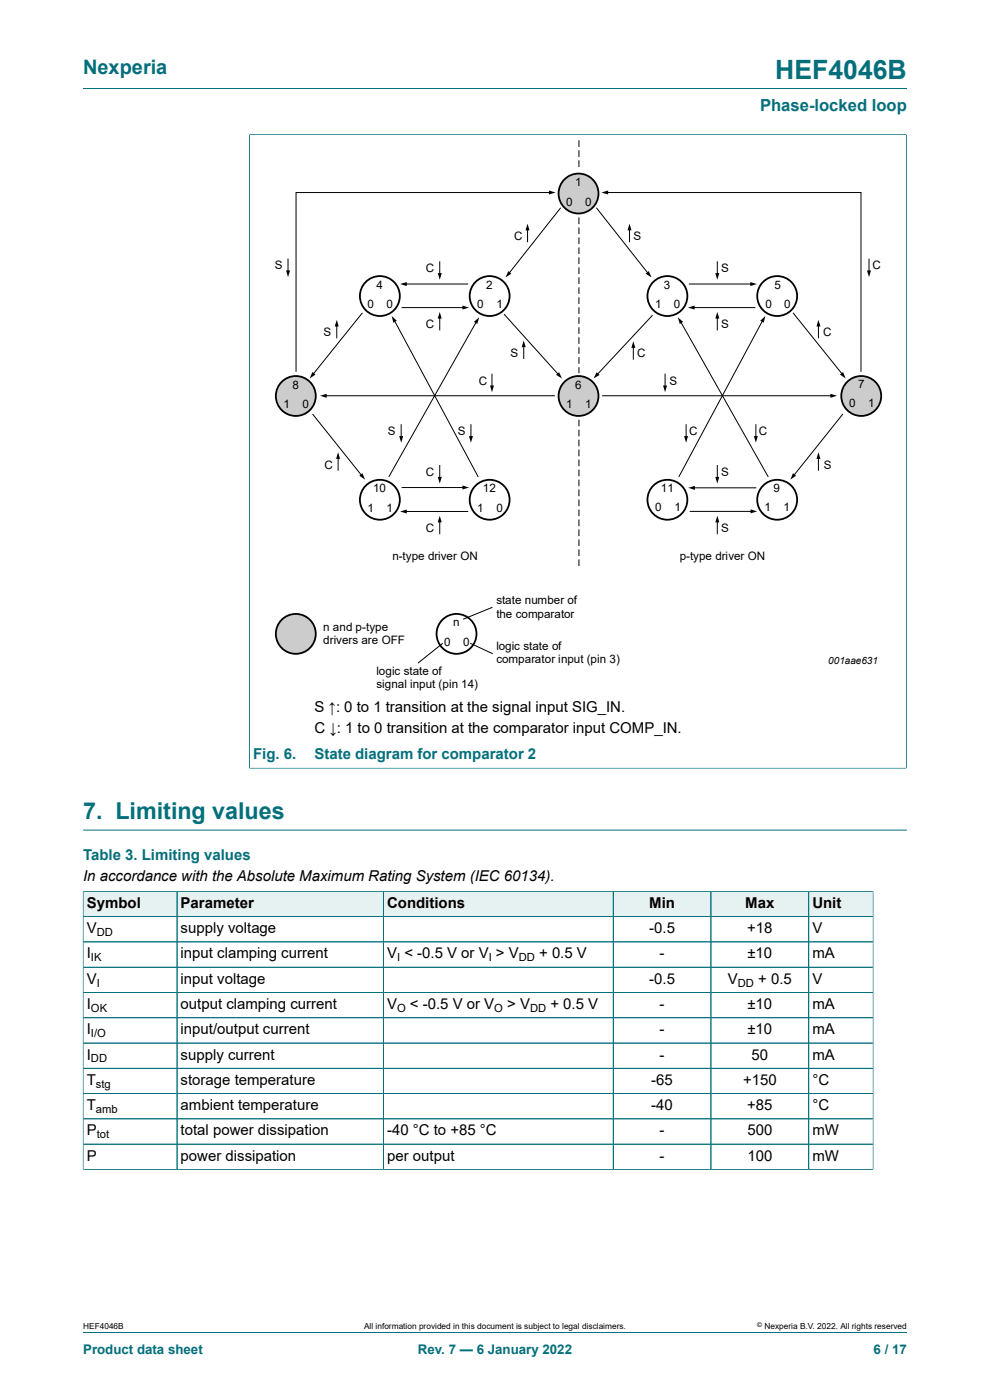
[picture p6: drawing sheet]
<svg xmlns="http://www.w3.org/2000/svg" width="210mm" height="297mm" viewBox="0 0 210 297" stroke-linecap="round" stroke-linejoin="round" font-family="sans-serif">
<path d="M17.6 18.8h174.8M52.8 28.6h139.5M52.9 28.5v134.5M192.3 28.5v134.5M52.8 163h139.5" fill="none" stroke="#036f7b" stroke-width=".21"/>
<circle cx="182.7" cy="84" r="4.2" fill="#ccc"/>
<circle cx="182.7" cy="84" r="4.2" fill="none" stroke="#000" stroke-width=".38"/>
<circle cx="122.7" cy="41.1" r="4.2" fill="#ccc"/>
<circle cx="122.7" cy="41.1" r="4.2" fill="none" stroke="#000" stroke-width=".38"/>
<circle cx="122.7" cy="84" r="4.2" fill="#ccc"/>
<circle cx="122.7" cy="84" r="4.2" fill="none" stroke="#000" stroke-width=".38"/>
<circle cx="62.7" cy="134.5" r="4.2" fill="#ccc"/>
<g fill="none" stroke="#000" stroke-width=".38">
<circle cx="62.7" cy="134.5" r="4.2"/>
<circle cx="96.8" cy="134.5" r="4.2"/>
</g>
<circle cx="62.7" cy="84" r="4.2" fill="#ccc"/>
<g fill="none" stroke="#000" stroke-width=".38">
<circle cx="80.6" cy="62.8" r="4.2"/>
<circle cx="103.9" cy="62.8" r="4.2"/>
<circle cx="141.6" cy="62.8" r="4.2"/>
<circle cx="164.9" cy="62.8" r="4.2"/>
<circle cx="62.7" cy="84" r="4.2"/>
<circle cx="80.6" cy="106" r="4.2"/>
<circle cx="103.9" cy="106" r="4.2"/>
<circle cx="141.6" cy="106" r="4.2"/>
<circle cx="164.9" cy="106" r="4.2"/>
</g>
<g fill="none" stroke="#000" stroke-width=".21">
<path d="M122.8 29.8v1.4M122.8 31.9v1.4M122.8 34v1.4M61.1 55v2.7M93.3 55.5v2.7M111.9 48.6v2.7M116.7 40.8h-53.9v38M118.9 44.1l-10.9 13.9M122.8 46.1v1.4M122.8 48.3v1.4M122.8 50.4v1.4M122.8 52.5v1.4"/>
<path d="M122.8 54.6v1.4M122.8 56.7v1.4M122.8 58.8v1.4M126.6 44.1l10.9 13.9M128.7 40.8h53.9v38M133.5 48.6v2.7M152.2 55.5v2.7M184.3 55v2.7M71.4 69v2.7M76.8 66.5l-10.4 12.9M83.7 68l17.7 33.1M85.3 65.3h13.1"/>
<path d="M86 60.3h13.2M93.3 67.3v2.7M101 68.3l-18.5 32.8M104.4 79.4v2.7M107 66.7l11.5 12.8M111.1 73.4v2.7M122.8 61v1.4M122.8 63.1v1.4M122.8 65.2v1.4M122.8 67.3v1.4M122.8 69.4v1.4M122.8 71.5v1.4"/>
<path d="M122.8 73.7v1.4M122.8 75.8v1.4M122.8 77.9v1.3M134.3 73.5v2.7M138.4 66.9l-11.7 12.6M141.1 79.4v2.7M144.4 68.3l18.5 32.8M146.2 60.3h13.2M147.1 65.3h13M152.2 67.3v2.7M161.8 68l-17.8 33.1M168.3 66.5l10.4 12.9"/>
<path d="M173.6 69v2.7M66.4 87.9l10.3 13M69 84h48.6M71.7 97.1v2.7M85.1 90.1v2.7M93.3 98.8v2.7M99.9 90.1v2.7M122.8 89v1.4M122.8 91.2v1.4M122.8 93.3v1.4M122.8 95.4v1.4M122.8 97.5v1.4"/>
<path d="M122.8 99.6v1.4M127.8 84h48.6M145.5 90.1v2.7M152.2 98.8v2.7M160.3 90.1v2.7M173.6 97.1v2.7M178.7 87.9l-10.3 13M85.3 103.4h13.1M86 108.5h13.2M93.3 110.5v2.7M122.8 101.7v1.4M122.8 103.9v1.4"/>
<path d="M122.8 106v1.4M122.8 108.1v1.4M122.8 110.2v1.4M122.8 112.3v1.4M122.8 114.4v1.4M122.8 116.6v1.4M122.8 118.7v1.4M146.4 108.5h13.1M147.1 103.5h13.2M152.2 110.5v2.7M93.9 136.5l-5.2 4.2M99.8 136.5l4.7 2.2"/>
<path d="M104.5 128.8l-6.2 2.6"/>
</g>
<g fill="#000">
<path d="M60.7 57.4h.8l-.4 1.4zM92.9 57.9h.8l-.4 1.4zM107.8 57.5l.7 .6-1.3 .8zM111.9 47.5l.4 1.4h-.8zM116.4 40.4l1.5 .4-1.5 .5zM127.6 40.8l1.4-.4v.9zM133.5 47.5l.5 1.4h-.9zM137 58.1l.6-.6 .6 1.4zM151.7 57.9h.9l-.4 1.4zM183.9 57.4h.9l-.5 1.4zM66.3 78.9l.6 .6-1.2 .8zM71.4 67.9l.5 1.4h-.9z"/>
<path d="M83.1 67l1.1 1-.8 .5zM84.9 60.3l1.4-.5v.9zM93.3 66.2l.4 1.4h-.9zM98.1 64.8l1.4 .5-1.4 .4zM100.5 68.3l1.1-1-.4 1.4zM111.1 72.2l.4 1.4h-.8zM118 79.5l.6-.5 .6 1.3zM126.6 79l.6 .5-1.3 .8zM134.3 72.4l.5 1.4h-.9zM143.8 67.3l1.1 1-.7 .4zM145.9 65.3l1.4-.5v.9zM152.2 66.2l.4 1.4h-.9z"/>
<path d="M159.2 59.8l1.4 .5-1.4 .4zM161.3 68l1.1-1-.4 1.5zM173.6 67.9l.4 1.4h-.8zM178.2 79.5l.6-.6 .6 1.4zM67.9 84l1.4-.5v.9zM71.7 95.9l.4 1.4h-.8zM84.7 92.5h.8l-.4 1.4zM99.5 92.5h.8l-.4 1.4zM103.9 81.8h.9l-.4 1.4zM140.6 81.8h.9l-.4 1.4zM145.1 92.5h.9l-.5 1.4zM159.9 92.5h.9l-.5 1.4z"/>
<path d="M173.6 95.9l.4 1.4h-.8zM176.1 83.5l1.4 .5-1.4 .4zM76.2 100.9l.7-.5 .5 1.4zM84.9 108.5l1.4-.4v.8zM93.3 109.4l.4 1.4h-.9zM92.9 101.2h.8l-.4 1.4zM98.1 103l1.4 .4-1.4 .4zM146 103.5l1.4-.4v.8zM151.7 101.2h.9l-.4 1.4zM152.2 109.4l.4 1.4h-.9zM159.2 108.1l1.4 .4-1.4 .4zM168.2 100.4l.7 .5-1.2 .9z"/>
</g>
<path d="M52.9 28.6v134.3M53 28.6h139.2M192.3 28.6v134.3M17.6 176.1h174.8M53 163h139.2" fill="none" stroke="#036f7b" stroke-width=".21"/>
<path d="M17.7 189.2h19.8v5.2h-19.8z" fill="#e6f1f2"/>
<path d="M17.6 189v5.5h19.9v-5.4h-19.9" fill="none" stroke="#036f7b" stroke-width=".21"/>
<path d="M37.6 189.2h43.7v5.2h-43.7z" fill="#e6f1f2"/>
<path d="M37.5 189.1h43.8v5.4h-43.8z" fill="none" stroke="#036f7b" stroke-width=".21"/>
<path d="M81.4 189.2h48.6v5.2h-48.6z" fill="#e6f1f2"/>
<path d="M81.3 189.1h48.8v5.4h-48.8z" fill="none" stroke="#036f7b" stroke-width=".21"/>
<path d="M130.2 189.2h20.5v5.2h-20.5z" fill="#e6f1f2"/>
<path d="M130.1 189.1h20.7v5.4h-20.7z" fill="none" stroke="#036f7b" stroke-width=".21"/>
<path d="M150.9 189.2h20.6v5.2h-20.6z" fill="#e6f1f2"/>
<path d="M150.8 189.1h20.7v5.4h-20.7z" fill="none" stroke="#036f7b" stroke-width=".21"/>
<path d="M171.6 189.2h13.5v5.2h-13.5z" fill="#e6f1f2"/>
<g fill="none" stroke="#036f7b" stroke-width=".21">
<path d="M17.6 199.8h167.6M17.6 189.2v59M17.7 189.1h167.6M37.5 189.2v58.9M81.3 189.2v58.9M130.1 189.2v58.9M150.8 189.2v58.9M171.5 189.1v59M185.2 189v59.2M185.2 194.5h-167.6M185.2 205.2h-167.6M185.2 210.6h-167.6"/>
<path d="M185.2 215.9h-167.6M17.6 221.3h167.6M185.2 226.6h-167.6M185.2 232h-167.6M185.2 237.4h-167.6M17.6 248.1h167.7M185.2 242.7h-167.6M17.6 282.6h174.8"/>
</g>
<text font-size="5.6" fill="#036f7b" x="164.5" y="16.8">HEF4046B</text>
<text font-size="4.9" fill="#036f7b" x="17.6" y="173.8">7. Limiting values</text>
<text font-size="4.2" fill="#036f7b" x="17.6" y="15.6">Nexperia</text>
<text font-size="3.5" fill="#036f7b" x="161.2" y="23.7">Phase-locked loop</text>
<g font-size="3.2">
<text x="66.7" y="151.1">S ↑: 0 to 1 transition at the signal input SIG_IN.</text>
<text x="66.7" y="155.5">C ↓: 1 to 0 transition at the comparator input COMP_IN.</text>
<text x="17.6" y="187">In accordance with the Absolute Maximum Rating System (IEC 60134).</text>
<text x="18.4" y="192.6">Symbol</text>
<text x="18.4" y="198">V</text>
<text x="38.3" y="192.6">Parameter</text>
<text x="38.3" y="198">supply voltage</text>
<text x="82.1" y="192.6">Conditions</text>
<text x="137.7" y="198">-0.5</text>
<text x="137.7" y="192.6">Min</text>
<text x="158.1" y="192.6">Max</text>
<text x="158.5" y="198">+18</text>
<text x="172.3" y="192.6">Unit</text>
<text x="172.3" y="198">V</text>
<text x="18.4" y="203.3">I</text>
<text x="38.3" y="203.3">input clamping current</text>
<text x="82.1" y="203.3">V &lt; -0.5 V or V &gt; V</text>
<text x="114.4" y="203.3">+ 0.5 V</text>
<text x="139.9" y="203.3">-</text>
<text x="158.5" y="203.3">±10</text>
<text x="172.3" y="203.3">mA</text>
<text x="18.4" y="208.7">V</text>
<text x="38.3" y="208.7">input voltage</text>
<text x="137.7" y="208.7">-0.5</text>
<text x="154.4" y="208.7">V</text>
<text x="160.8" y="208.7">+ 0.5</text>
<text x="172.3" y="208.7">V</text>
<text x="18.4" y="214.1">I</text>
<text x="38.3" y="214.1">output clamping current</text>
<text x="82.1" y="214.1">V</text>
<text x="87" y="214.1">&lt; -0.5 V or V</text>
<text x="107.6" y="214.1">&gt; V</text>
<text x="116.7" y="214.1">+ 0.5 V</text>
<text x="139.9" y="214.1">-</text>
<text x="158.5" y="214.1">±10</text>
<text x="172.3" y="214.1">mA</text>
<text x="18.4" y="219.4">I</text>
<text x="38.3" y="219.4">input/output current</text>
<text x="139.9" y="219.4">-</text>
<text x="158.5" y="219.4">±10</text>
<text x="172.3" y="219.4">mA</text>
<text x="18.4" y="224.8">I</text>
<text x="38.3" y="224.8">supply current</text>
<text x="139.9" y="224.8">-</text>
<text x="159.4" y="224.8">50</text>
<text x="172.3" y="224.8">mA</text>
<text x="18.4" y="230.1">T</text>
<text x="38.3" y="230.1">storage temperature</text>
<text x="138.2" y="230.1">-65</text>
<text x="157.6" y="230.1">+150</text>
<text x="172.3" y="230.1">°C</text>
<text x="18.4" y="235.5">T</text>
<text x="38.3" y="235.5">ambient temperature</text>
<text x="138.2" y="235.5">-40</text>
<text x="158.5" y="235.5">+85</text>
<text x="172.3" y="235.5">°C</text>
<text x="18.4" y="240.9">P</text>
<text x="38.3" y="240.9">total power dissipation</text>
<text x="82.1" y="240.9">-40 °C to +85 °C</text>
<text x="139.9" y="240.9">-</text>
<text x="158.5" y="240.9">500</text>
<text x="172.3" y="240.9">mW</text>
<text x="18.4" y="246.2">P</text>
<text x="38.3" y="246.2">power dissipation</text>
<text x="82.1" y="246.2">per output</text>
<text x="139.9" y="246.2">-</text>
<text x="158.5" y="246.2">100</text>
<text x="172.3" y="246.2">mW</text>
</g>
<g font-size="3.2" fill="#036f7b">
<text x="53.7" y="161.1">Fig. 6.</text>
<text x="66.7" y="161.1">State diagram for comparator 2</text>
<text x="17.6" y="182.4">Table 3. Limiting values</text>
</g>
<g font-size="2.8" fill="#036f7b">
<text x="17.6" y="287.2">Product data sheet</text>
<text x="88.6" y="287.2">Rev. 7 — 6 January 2022</text>
<text x="185.3" y="287.2">6 / 17</text>
</g>
<g font-size="2.5">
<text x="122" y="39.5">1</text>
<text x="120.1" y="43.6">0</text>
<text x="124.1" y="43.6">0</text>
<text x="109" y="50.9">C</text>
<text x="134.4" y="50.9">S</text>
<text x="58.3" y="57.2">S</text>
<text x="90.4" y="57.7">C</text>
<text x="153" y="57.7">S</text>
<text x="185.1" y="57.2">C</text>
<text x="78" y="65.4">0</text>
<text x="79.9" y="61.2">4</text>
<text x="82" y="65.4">0</text>
<text x="101.2" y="65.4">0</text>
<text x="103.1" y="61.2">2</text>
<text x="105.3" y="65.4">1</text>
<text x="138.9" y="65.4">1</text>
<text x="140.8" y="61.2">3</text>
<text x="142.9" y="65.4">0</text>
<text x="162.4" y="65.4">0</text>
<text x="164.3" y="61.2">5</text>
<text x="166.4" y="65.4">0</text>
<text x="68.6" y="71.3">S</text>
<text x="90.4" y="69.7">C</text>
<text x="153" y="69.7">S</text>
<text x="174.6" y="71.3">C</text>
<text x="108.3" y="75.7">S</text>
<text x="135.1" y="75.7">C</text>
<text x="62" y="82.4">8</text>
<text x="101.5" y="81.6">C</text>
<text x="122" y="82.4">6</text>
<text x="142" y="81.6">S</text>
<text x="182.1" y="82.3">7</text>
<text x="60.1" y="86.6">1</text>
<text x="64.1" y="86.6">0</text>
<text x="120.1" y="86.6">1</text>
<text x="124.1" y="86.6">1</text>
<text x="180.2" y="86.4">0</text>
<text x="184.2" y="86.4">1</text>
<text x="82.3" y="92.4">S</text>
<text x="97.1" y="92.4">S</text>
<text x="146.2" y="92.4">C</text>
<text x="161" y="92.4">C</text>
<text x="68.8" y="99.5">C</text>
<text x="90.4" y="101">C</text>
<text x="153" y="101">S</text>
<text x="174.8" y="99.5">S</text>
<text x="79.2" y="104.4">10</text>
<text x="102.4" y="104.4">12</text>
<text x="140.2" y="104.3">11</text>
<text x="164.1" y="104.3">9</text>
<text x="78" y="108.6">1</text>
<text x="82" y="108.6">1</text>
<text x="90.4" y="112.9">C</text>
<text x="101.2" y="108.6">1</text>
<text x="105.3" y="108.6">0</text>
<text x="139" y="108.5">0</text>
<text x="143.1" y="108.5">1</text>
<text x="153" y="112.9">S</text>
<text x="162.2" y="108.5">1</text>
<text x="166.2" y="108.5">1</text>
<text x="83.2" y="118.9">n-type driver ON</text>
<text x="144.2" y="118.9">p-type driver ON</text>
<text x="105.3" y="128.2">state number of</text>
<text x="105.3" y="131.1">the comparator</text>
<text x="68.6" y="133.9">n and p-type</text>
<text x="68.6" y="136.7">drivers are OFF</text>
<text x="94.2" y="137.1">0</text>
<text x="96.1" y="132.9">n</text>
<text x="98.2" y="137.1">0</text>
<text x="105.3" y="137.8">logic state of</text>
<text x="79.9" y="143.2">logic state of</text>
<text x="105.3" y="140.6">comparator input (pin 3)</text>
<text x="79.9" y="146">signal input (pin 14)</text>
</g>
<g font-size="2.4">
<text x="19.3" y="203.9">IK</text>
<text x="20.5" y="198.6">DD</text>
<text x="84.2" y="203.9">I</text>
<text x="103.7" y="203.9">I</text>
<text x="110" y="203.9">DD</text>
<text x="20.5" y="209.3">I</text>
<text x="156.5" y="209.3">DD</text>
<text x="19.3" y="214.7">OK</text>
<text x="84.2" y="214.7">O</text>
<text x="104.9" y="214.7">O</text>
<text x="112.4" y="214.7">DD</text>
<text x="19.3" y="220">I/O</text>
<text x="19.3" y="225.4">DD</text>
<text x="20.4" y="230.8">stg</text>
<text x="20.4" y="236.1">amb</text>
<text x="20.5" y="241.5">tot</text>
</g>
<text font-size="2.1" x="175.7" y="140.9">001aae631</text>
<g font-size="1.8">
<text x="17.6" y="282">HEF4046B</text>
<text x="77.2" y="282">All information provided in this document is subject to legal disclaimers.</text>
<text x="162.2" y="282">Nexperia B.V. 2022. All rights reserved</text>
</g>
<text font-size="1.4" x="160.6" y="281.6">©</text>
</svg>
